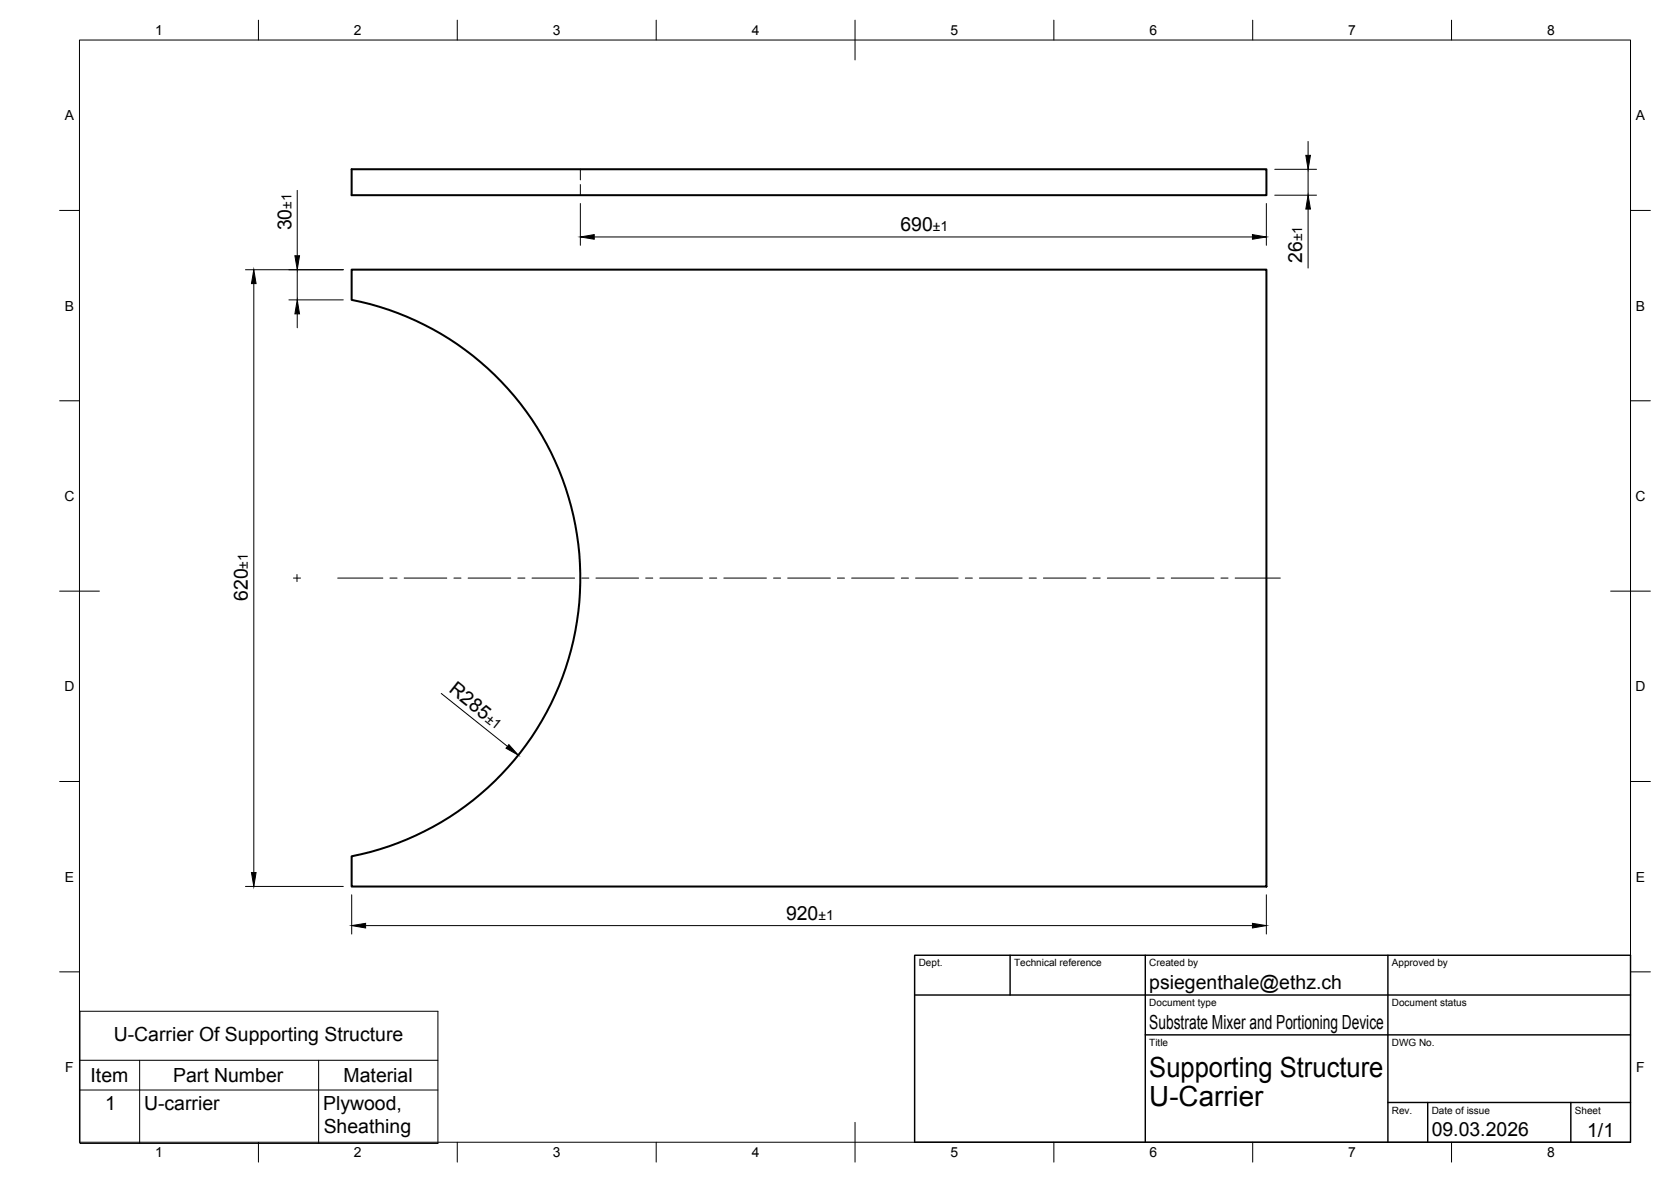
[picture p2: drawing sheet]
<svg xmlns="http://www.w3.org/2000/svg" width="420mm" height="297mm" viewBox="0 0 420 297" stroke-linecap="round" stroke-linejoin="round" font-family="sans-serif">
<path d="M88.4 42.5h230v6.6h-230zM88.4 67.8h230v155h-230v-7.6a71.3 71.3 0 0 0 57.5-69.9 71.3 71.3 0 0 0-57.5-69.9z" fill="none" stroke="#000" stroke-width=".51"/>
<g fill="none" stroke="#000" stroke-width=".25">
<path d="M20 10.1h390v276.9h-390zM65 5.1v5M115 5.1v5M165 5.1v5M215 5.1v10M265 5.1v5M315 5.1v5M365 5.1v5M328.9 35.5v3.5M15 52.9h5M74.7 47.8v16.5M145.9 42.5v2.7"/>
<path d="M145.9 46.4v2.7M145.9 51.1v10.5M149.4 59.5h165.5M318.4 51.1v10.5M320.5 42.6h10.5M320.5 49.1h10.5M328.9 42.6v6.5M328.9 52.5v14.9M410 52.9h5M61.7 67.8h24.6M63.8 71.3v148M72.6 75.4h13.7"/>
<path d="M74.7 67.8v7.6M74.7 78.9v3.5M15 100.7h5M410 100.7h5M15 148.6h10M73.8 145.3h1.8M74.7 144.4v1.8M84.9 145.3h11.4M98 145.3h1.8M101.6 145.3h10.7M114.1 145.3h1.8M117.7 145.3h10.7"/>
<path d="M130.2 145.3h1.8M133.8 145.3h10.7M146.3 145.3h1.8M149.8 145.3h10.8M162.3 145.3h1.8M165.9 145.3h10.7M178.4 145.3h1.8M182 145.3h10.7M194.5 145.3h1.8M198.1 145.3h10.7M210.6 145.3h1.7M214.1 145.3h10.8"/>
<path d="M226.6 145.3h1.8M230.2 145.3h10.7M242.7 145.3h1.8M246.3 145.3h10.7M258.8 145.3h1.8M262.4 145.3h10.7M274.8 145.3h1.8M278.4 145.3h10.7M290.9 145.3h1.8M294.5 145.3h10.7M307 145.3h1.8M310.6 145.3h11.3"/>
<path d="M405 148.6h10M111 174.3l16.6 13.3M15 196.4h5M410 196.4h5M61.7 222.8h24.6M88.4 224.9v9.8M91.9 232.6h223M318.4 224.9v9.8M15 244.2h5M20.1 254.1h90v33.2h-90zM410 244.2h5M20.1 266.5h90"/>
<path d="M20.1 273.9h90M35.1 266.5v20.8M80.1 266.5v20.8M65 287v5M115 287v5M165 287v5M215 282.1v9.9M265 287v5M315 287v5M365 287v5"/>
</g>
<path d="M230 240.1h180v46.9h-180zM230 250h180M254 240.1v9.9M288 240.1v46.9M349 240.1v46.9M288 260.1h122M349 277.1h61M359 277.1v9.9M395 277.1v9.9" fill="none" stroke="#000" stroke-width=".36"/>
<path d="M328.3 39h1.2l-.6 3.6zM145.9 59.5l3.5-.5v1.1zM314.9 59l3.5 .5-3.5 .6zM328.9 49.1l.6 3.4h-1.2zM63.8 67.8l.6 3.5h-1.2zM74.7 75.4l.6 3.5h-1.2zM74.1 64.3h1.2l-.6 3.5zM128 187.1l2.3 2.7-3.1-1.8zM63.2 219.3h1.2l-.6 3.5zM88.4 232.6l3.5-.6v1.2zM314.9 232l3.5 .6-3.5 .6z" fill="#000" stroke="#000" stroke-width=".25"/>
<g font-size="7">
<text x="289" y="270.6">Supporting Structure</text>
<text x="289" y="278.1">U-Carrier</text>
</g>
<g font-size="4.9">
<text x="73.3" y="57.9" transform="rotate(-90 73.3 57.9)">30</text>
<text x="226.4" y="58.1">690</text>
<text x="327.4" y="66.1" transform="rotate(-90 327.4 66.1)">26</text>
<text x="62.4" y="151.1" transform="rotate(-90 62.4 151.1)">620</text>
<text x="112.6" y="173.8" transform="rotate(39 112.6 173.8)">R285</text>
<text x="197.6" y="231.1">920</text>
<text x="289" y="248.5">psiegenthale@ethz.ch</text>
<text x="28.6" y="261.6">U-Carrier Of Supporting Structure</text>
<text x="289" y="258.6">Substrate Mixer and Portioning Device</text>
<text x="22.8" y="271.9">Item</text>
<text x="43.5" y="271.9">Part Number</text>
<text x="86.4" y="271.9">Material</text>
<text x="26.4" y="278.8">1</text>
<text x="36.2" y="278.9">U-carrier</text>
<text x="81.2" y="278.9">Plywood,</text>
<text x="81.4" y="284.8">Sheathing</text>
<text x="360" y="285.5">09.03.2026</text>
<text x="399.1" y="285.7">1/1</text>
</g>
<g font-size="3.5">
<text x="39" y="8.8">1</text>
<text x="89" y="8.8">2</text>
<text x="139" y="8.8">3</text>
<text x="189" y="8.8">4</text>
<text x="239" y="8.8">5</text>
<text x="289" y="8.8">6</text>
<text x="339" y="8.8">7</text>
<text x="389" y="8.8">8</text>
<text x="16.3" y="30.2">A</text>
<text x="411.3" y="30.2">A</text>
<text x="73.3" y="52.5" transform="rotate(-90 73.3 52.5)">±1</text>
<text x="234.5" y="58.1">±1</text>
<text x="327.4" y="60.7" transform="rotate(-90 327.4 60.7)">±1</text>
<text x="16.3" y="78">B</text>
<text x="411.3" y="78">B</text>
<text x="16.2" y="125.9">C</text>
<text x="411.2" y="125.9">C</text>
<text x="62.4" y="142.9" transform="rotate(-90 62.4 142.9)">±1</text>
<text x="16.2" y="173.7">D</text>
<text x="411.2" y="173.7">D</text>
<text x="121.8" y="181.1" transform="rotate(39 121.8 181.1)">±1</text>
<text x="16.3" y="221.6">E</text>
<text x="411.3" y="221.6">E</text>
<text x="205.8" y="231.1">±1</text>
<text x="16.4" y="269.4">F</text>
<text x="411.4" y="269.4">F</text>
<text x="39" y="290.8">1</text>
<text x="89" y="290.8">2</text>
<text x="139" y="290.8">3</text>
<text x="189" y="290.8">4</text>
<text x="239" y="290.8">5</text>
<text x="289" y="290.8">6</text>
<text x="339" y="290.8">7</text>
<text x="389" y="290.8">8</text>
</g>
<g font-size="2.5">
<text x="231" y="242.9">Dept.</text>
<text x="255" y="242.9">Technical reference</text>
<text x="289" y="242.9">Created by</text>
<text x="350" y="242.9">Approved by</text>
<text x="289" y="252.8">Document type</text>
<text x="350" y="252.8">Document status</text>
<text x="289" y="262.9">Title</text>
<text x="350" y="262.9">DWG No.</text>
<text x="350" y="279.9">Rev.</text>
<text x="360" y="279.9">Date of issue</text>
<text x="396" y="279.9">Sheet</text>
</g>
</svg>
